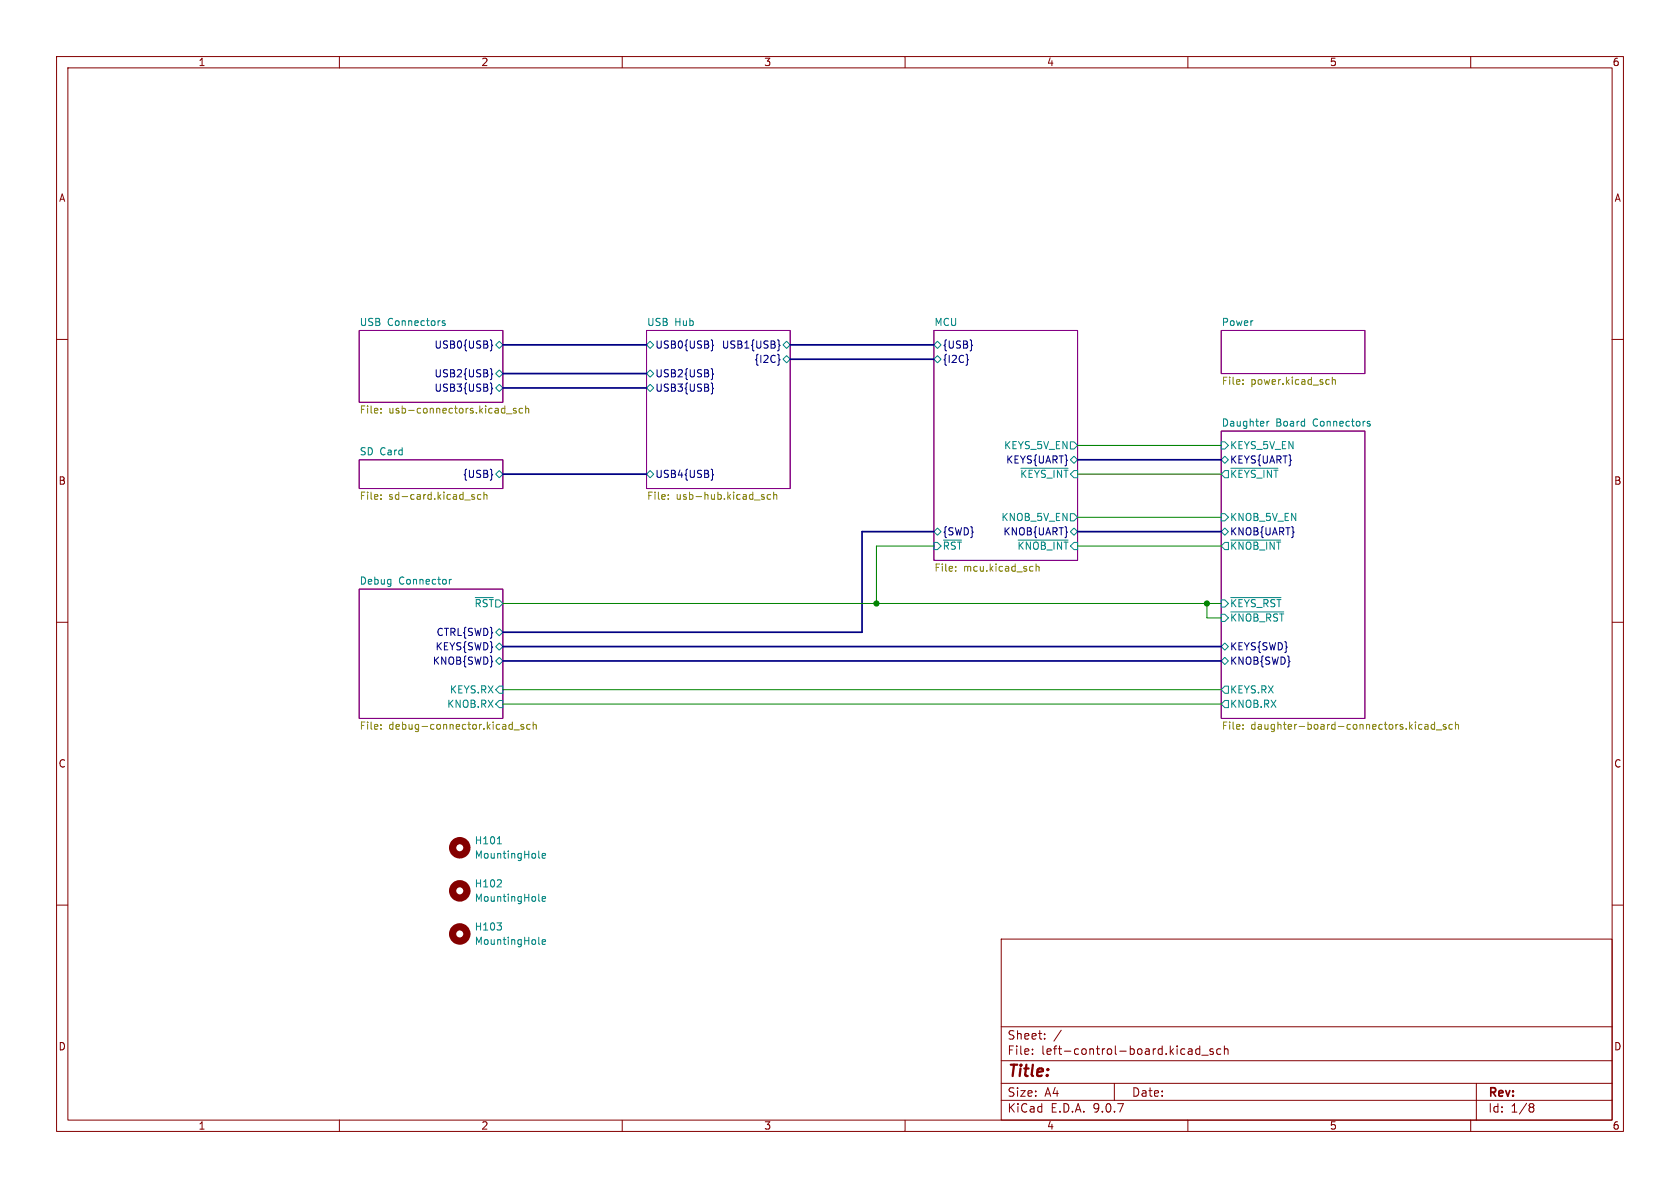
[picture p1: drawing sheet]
<svg xmlns="http://www.w3.org/2000/svg" width="297mm" height="210mm" viewBox="0 0 297 210" stroke-linecap="round" stroke-linejoin="round" font-family="sans-serif">
<path d="M0 0h297v210h-297z" fill="#fff" stroke="#fff" stroke-width=".18"/>
<g fill="none" stroke="#840000" stroke-width=".18">
<path d="M10 10h277v190h-277zM12 12h273v186h-273zM60 10v2M110 10v2M160 10v2M210 10v2M260 10v2M10 60h2M285 60h2M10 110h2M285 110h2M10 160h2"/>
<path d="M177 166h108v32h-108zM285 160h2M60 198v2M110 198v2M160 198v2M177 194.5h108M177 191.5h108M177 187.5h108M177 181.5h108M182.5 186.3v.1M182.5 185.5v.1M184.7 183.6v.1"/>
<path d="M184.7 182.8v.1M187.6 182.1l-1.3 2M197 191.5v3M210 198v2M210.2 185.4h.3l.2 .2v.8M210.7 186.3l-.5 .1M210.7 185.8h-.5M212.1 185.5l-.4-.1-.3 .3v.4l.1 .2h.6M212.1 184.9v1.5M212.5 186.5h1.1M214.5 185.5l-.4-.1-.2 .2 .1 .2 .5 .2v.3h-.6M215.8 185.5l-.4-.1-.3 .3v.4l.1 .2h.6"/>
<path d="M216.5 185.5l.2-.1 .3 .1 .1 .9M216.5 184.9v1.5M260 198v2M261 191.5v6.5M270.6 195.1l.4 .1 .2 .2-.3 .3M270.6 195.7h.3M270.9 195.7l.2 .2 .1 .4-.2 .2-.4 .1"/>
</g>
<path d="M63.5 58.4h25.4v12.7h-25.4zM114.3 58.4h25.4v28h-25.4zM165.1 58.4h25.4v40.7h-25.4zM215.9 58.4h25.4v7.6h-25.4zM215.9 76.2h25.4v50.8h-25.4zM63.5 81.3h25.4v5.1h-25.4zM63.5 104.1h25.4v22.9h-25.4z" fill="none" stroke="#840084" stroke-width=".18"/>
<g fill="none" stroke="#008484" stroke-width=".18">
<path d="M78.7 56.8l-.3-.1-.2 .2v.2l.5 .1v.3h-.5M87.6 61l.7-.7 .6 .7-.6 .6zM87.6 66l.7-.6 .6 .6-.6 .7zM87.6 68.6l.7-.7 .6 .7-.6 .6zM114.3 61l.6-.7 .7 .7-.7 .6zM114.3 68.6l.6-.7 .7 .7-.7 .6zM114.3 66l.6-.6 .7 .6-.7 .7zM138.4 61l.7-.7 .6 .7-.6 .6zM139.1 62.9l.6 .6-.6 .6-.7-.6zM165.1 61l.6-.7 .7 .7-.7 .6zM165.7 62.9l.7 .6-.7 .6-.6-.6zM189.2 78.1h.7l.6 .6-.6 .7h-.7z"/>
<path d="M215.9 78.1h.6l.7 .6-.7 .7h-.6zM224 74.5v.8M224.3 74.5l-.3 .2M241.8 74.5h.4M241.8 74.8l.4 .2v.1l-.1 .2h-.4M87.6 83.8l.7-.6 .6 .6-.6 .7zM114.3 83.8l.6-.6 .7 .6-.7 .7zM165.1 95.9h.6l.7 .6-.7 .7h-.6zM165.1 94l.6-.7 .7 .7-.7 .6zM166.8 95.5h3.2M180 95.5h8.8M180.5 82.8h8.3"/>
<path d="M189.2 81.3l.7-.7 .6 .7-.6 .6zM189.2 94l.7-.7 .6 .7-.6 .6zM189.2 90.8h.7l.6 .6-.6 .7h-.7zM215.9 81.3l.6-.7 .7 .7-.7 .6zM215.9 94l.6-.7 .7 .7-.7 .6zM215.9 83.8l.6-.6h.7v1.3h-.7zM215.9 90.8h.6l.7 .6-.7 .7h-.6zM215.9 96.5l.6-.6h.7v1.3h-.7zM217.6 82.8h8.3M217.6 95.5h8.8M79.4 102.4v.9M79.8 102.4l-.4 .3"/>
<path d="M84 105.6h3.2M87.6 111.8l.7-.7 .6 .7-.6 .6zM87.6 114.3l.7-.6 .6 .6-.6 .6zM87.6 116.8l.7-.6 .6 .6-.6 .7zM215.9 114.3l.6-.6 .7 .6-.7 .6zM215.9 116.8l.6-.6 .7 .6-.7 .7zM215.9 106h.6l.7 .7-.7 .6h-.6zM215.9 108.6h.6l.7 .6-.7 .7h-.6zM217.6 105.6h8.9M217.6 108.2h9.3M87.6 124.5l.7-.7h.6v1.3h-.6zM88.3 121.3h.6v1.3h-.6l-.7-.7z"/>
<path d="M215.9 124.5l.6-.7h.7v1.3h-.7zM216.5 121.3h.7v1.3h-.7l-.6-.7zM87.9 156.8h.7M87.9 149.2h.7M88.6 155.6v.5M95.2 151.5l.2 .2M95.2 159.1l.2 .2M95.8 151.3l.6-.1v-.3h-.4l-.2 .1 .1 .6h.5M95.8 158.9l.6-.1v-.3h-.4l-.2 .2 .1 .6h.5M87.9 163.1h.7l-.4 .5M88.6 163.7v.6M95.2 166.8l.2 .1"/>
<path d="M95.8 166.5l.6-.1v-.2l-.4-.1-.2 .2 .1 .6h.5"/>
</g>
<g fill="none" stroke="#848400" stroke-width=".18">
<path d="M67.3 72.2v.2M67.3 72.9v.1M89.5 73.1h1M91.2 72.2h-.3l-.1 .2v.1l.4 .2v.3h-.4M92.4 72.2h-.4l-.2 .2 .1 .6h.5M92.9 72.3l.2-.1h.3l.1 .8M92.9 71.8v1.2M219.7 67.2v.1M219.7 67.8v.1M234.6 67.1l.4 .1M235 67.9h-.4M235.5 67.2l.2-.1 .3 .1 .1 .7"/>
<path d="M235.5 66.7v1.2M67.3 87.5v.1M67.3 88.1v.2M83.4 87.8l.5 .1v.2l-.2 .2-.3-.1M83.4 87.5h.5M85 87.5l-.4-.1-.2 .3 .1 .5h.5M85.6 87.5l.1-.1 .3 .1 .1 .8M85.6 87v1.3M118.1 88.1v.2M118.1 87.5v.1M134.7 87.8l.4 .2v.2l-.4 .1M134.7 87.5h.4"/>
<path d="M136.2 87.5l-.3-.1-.3 .3 .1 .5h.5M136.8 87.5l.2-.1 .3 .1v.8M136.8 87v1.3M183.2 99.7v1.3M168.9 100.8v.2M168.9 100.2v.1M182.5 100.1l.1 .1M182.6 100.9l-.1 .1M183.2 100.2l.1-.1 .3 .1 .1 .8M67.3 128.8v.1M67.3 128.1v.1M90.9 129h.9"/>
<path d="M92.6 128.1h-.3l-.2 .1v.2l.5 .1v.3h-.5M93.7 128.1h-.3l-.3 .2 .1 .5h.5M94.3 128.2l.1-.1h.3l.1 .8M94.3 127.6v1.3M219.7 128.8v.1M219.7 128.1v.1M251.3 128.1h.1M251.4 128.8l-.1 .1M251.9 128.1h.5l.1 .8M252.5 128.4h-.5l-.1 .2 .1 .3 .5-.1M253.6 128.1h-.3l-.3 .2 .1 .5h.5M253.6 127.6v1.3"/>
<path d="M253.9 129h1M255.6 128.1h-.3l-.2 .1 .1 .2 .4 .1v.3h-.5M256.8 128.1h-.4l-.2 .2 .1 .5h.5M257.3 128.2l.2-.1h.3v.8M257.3 127.6v1.3"/>
</g>
<path d="M86.7 60.1l.2 .2v.6l.2 .2-.2 .1v.6l-.2 .2M86.7 65.2l.2 .1v.7l.2 .1-.2 .2v.6l-.2 .2M86.7 67.7l.2 .2v.6l.2 .2-.2 .2v.6l-.2 .1M125.7 60.1l.3 .2v.6l.1 .2-.1 .1v.6l-.3 .2M125.7 65.2l.3 .1v.7l.1 .1-.1 .2v.6l-.3 .2M125.7 67.7l.3 .2v.6l.1 .2-.1 .2v.6l-.3 .1M137.5 60.1l.2 .2v.6l.2 .2-.2 .1v.6l-.2 .2M137.7 63.4l.2 .2-.2 .2M171 63.4l.2 .2-.2 .2M87 83.9h.1l-.1 .1M125.7 82.9l.3 .2v.6l.1 .2-.1 .2v.6l-.3 .2" fill="none" stroke="#000084" stroke-width=".18"/>
<g fill="none" stroke="#840000" stroke-width="1.3">
<circle cx="81.3" cy="157.5" r="1.27"/>
<circle cx="81.3" cy="149.9" r="1.27"/>
<circle cx="81.3" cy="165.1" r="1.27"/>
</g>
<path d="M88.9 61h25.4M88.9 66h25.4M88.9 68.6h25.4M139.7 61h25.4M139.7 63.5h25.4M88.9 83.8h25.4M165.1 94h-12.7v17.8h-63.5M190.5 94h25.4M190.5 81.3h25.4M88.9 116.8h127M88.9 114.3h127" fill="none" stroke="#000084" stroke-width=".3"/>
<path d="M190.5 78.7h25.4M165.1 96.5h-10.2v10.2M190.5 96.5h25.4M190.5 83.8h25.4M190.5 91.4h25.4M88.9 106.7h127M213.4 106.7v2.5h2.5M88.9 124.5h127M88.9 121.9h127" fill="none" stroke="#008400" stroke-width=".18"/>
<g fill="#008400" stroke="#008400" stroke-width=".18">
<circle cx="154.9" cy="106.7" r=".46"/>
<circle cx="213.4" cy="106.7" r=".46"/>
</g>
<text font-size="2.8" fill="#840000" x="178" y="190.9">Title:</text>
<g font-size="2.1" fill="#840000">
<text x="178" y="184">Sheet:</text>
<text x="178" y="186.7">File:</text>
<text x="184.1" y="186.7">left-control-board.kicad_sch</text>
<text x="178" y="196.9">KiCad</text>
<text x="178" y="194.1">Size:</text>
<text x="184.7" y="194.1">A4</text>
<text x="185.7" y="196.9">E.D.A.</text>
<text x="193.3" y="196.9">9.0.7</text>
<text x="200" y="194.1">Date:</text>
<text x="263" y="194.3">Rev:</text>
<text x="263" y="196.9">Id:</text>
<text x="267.1" y="196.9">1/8</text>
</g>
<g font-size="1.8" fill="#840000">
<text x="35" y="11.9">1</text>
<text x="85" y="11.9">2</text>
<text x="135" y="11.9">3</text>
<text x="185" y="11.9">4</text>
<text x="235" y="11.9">5</text>
<text x="285" y="11.9">6</text>
<text x="10.3" y="35.9">A</text>
<text x="285.3" y="35.9">A</text>
<text x="10.3" y="85.9">B</text>
<text x="285.3" y="85.9">B</text>
<text x="10.3" y="135.9">C</text>
<text x="285.3" y="135.9">C</text>
<text x="10.3" y="185.9">D</text>
<text x="285.3" y="185.9">D</text>
<text x="35" y="199.9">1</text>
<text x="85" y="199.9">2</text>
<text x="135" y="199.9">3</text>
<text x="185" y="199.9">4</text>
<text x="235" y="199.9">5</text>
<text x="285" y="199.9">6</text>
</g>
<g font-size="1.8" fill="#008484">
<text x="63.5" y="57.7">USB</text>
<text x="68.5" y="57.7">Connectors</text>
<text x="114.3" y="57.7">USB</text>
<text x="119.3" y="57.7">Hub</text>
<text x="165.1" y="57.7">MCU</text>
<text x="215.9" y="57.7">Power</text>
<text x="215.9" y="75.5">Daughter</text>
<text x="225.5" y="75.5">Board</text>
<text x="232.2" y="75.5">Connectors</text>
<text x="63.5" y="80.6">SD Card</text>
<text x="177.4" y="79.6">KEYS_5V_EN</text>
<text x="217.4" y="79.6">KEYS_5V_EN</text>
<text x="180.2" y="84.7">~{KEYS_INT}</text>
<text x="217.4" y="84.7">~{KEYS_INT}</text>
<text x="176.9" y="92.3">KNOB_5V_EN</text>
<text x="217.4" y="92.3">KNOB_5V_EN</text>
<text x="166.6" y="97.4">~{RST}</text>
<text x="179.8" y="97.4">~{KNOB_INT}</text>
<text x="217.4" y="97.4">~{KNOB_INT}</text>
<text x="63.5" y="103.4">Debug</text>
<text x="70.5" y="103.4">Connector</text>
<text x="83.8" y="107.5">~{RST}</text>
<text x="217.4" y="107.5">~{KEYS_RST}</text>
<text x="217.4" y="110.1">~{KNOB_RST}</text>
<text x="79" y="125.3">KNOB.RX</text>
<text x="79.4" y="122.8">KEYS.RX</text>
<text x="217.4" y="122.8">KEYS.RX</text>
<text x="217.4" y="125.3">KNOB.RX</text>
<text x="83.8" y="149.5">H101</text>
<text x="83.8" y="152">MountingHole</text>
<text x="83.8" y="157.1">H102</text>
<text x="83.8" y="159.6">MountingHole</text>
<text x="83.8" y="164.7">H103</text>
<text x="83.8" y="167.2">MountingHole</text>
</g>
<g font-size="1.8" fill="#000084">
<text x="76.7" y="61.8">USB0{USB}</text>
<text x="115.8" y="61.8">USB0{USB}</text>
<text x="127.5" y="61.8">USB1{USB}</text>
<text x="133.3" y="64.4">{I2C}</text>
<text x="166.6" y="64.4">{I2C}</text>
<text x="166.6" y="61.8">{USB}</text>
<text x="76.7" y="66.9">USB2{USB}</text>
<text x="76.7" y="69.4">USB3{USB}</text>
<text x="115.8" y="69.4">USB3{USB}</text>
<text x="115.8" y="66.9">USB2{USB}</text>
<text x="177.8" y="82.1">KEYS{UART}</text>
<text x="217.4" y="82.1">KEYS{UART}</text>
<text x="81.7" y="84.7">{USB}</text>
<text x="115.8" y="84.7">USB4{USB}</text>
<text x="166.6" y="94.8">{SWD}</text>
<text x="177.3" y="94.8">KNOB{UART}</text>
<text x="217.4" y="94.8">KNOB{UART}</text>
<text x="77.1" y="112.6">CTRL{SWD}</text>
<text x="76.4" y="117.7">KNOB{SWD}</text>
<text x="76.9" y="115.2">KEYS{SWD}</text>
<text x="217.4" y="115.2">KEYS{SWD}</text>
<text x="217.4" y="117.7">KNOB{SWD}</text>
</g>
<g font-size="1.8" fill="#848400">
<text x="215.9" y="68.4">File:</text>
<text x="221.1" y="68.4">power.kicad_sch</text>
<text x="63.5" y="73.4">File:</text>
<text x="68.7" y="73.4">usb-connectors.kicad_sch</text>
<text x="63.5" y="88.7">File:</text>
<text x="68.7" y="88.7">sd-card.kicad_sch</text>
<text x="114.3" y="88.7">File:</text>
<text x="119.5" y="88.7">usb-hub.kicad_sch</text>
<text x="165.1" y="101.4">File:</text>
<text x="170.3" y="101.4">mcu.kicad_sch</text>
<text x="63.5" y="129.3">File:</text>
<text x="68.7" y="129.3">debug-connector.kicad_sch</text>
<text x="215.9" y="129.3">File:</text>
<text x="221.1" y="129.3">daughter-board-connectors.kicad_sch</text>
</g>
</svg>
